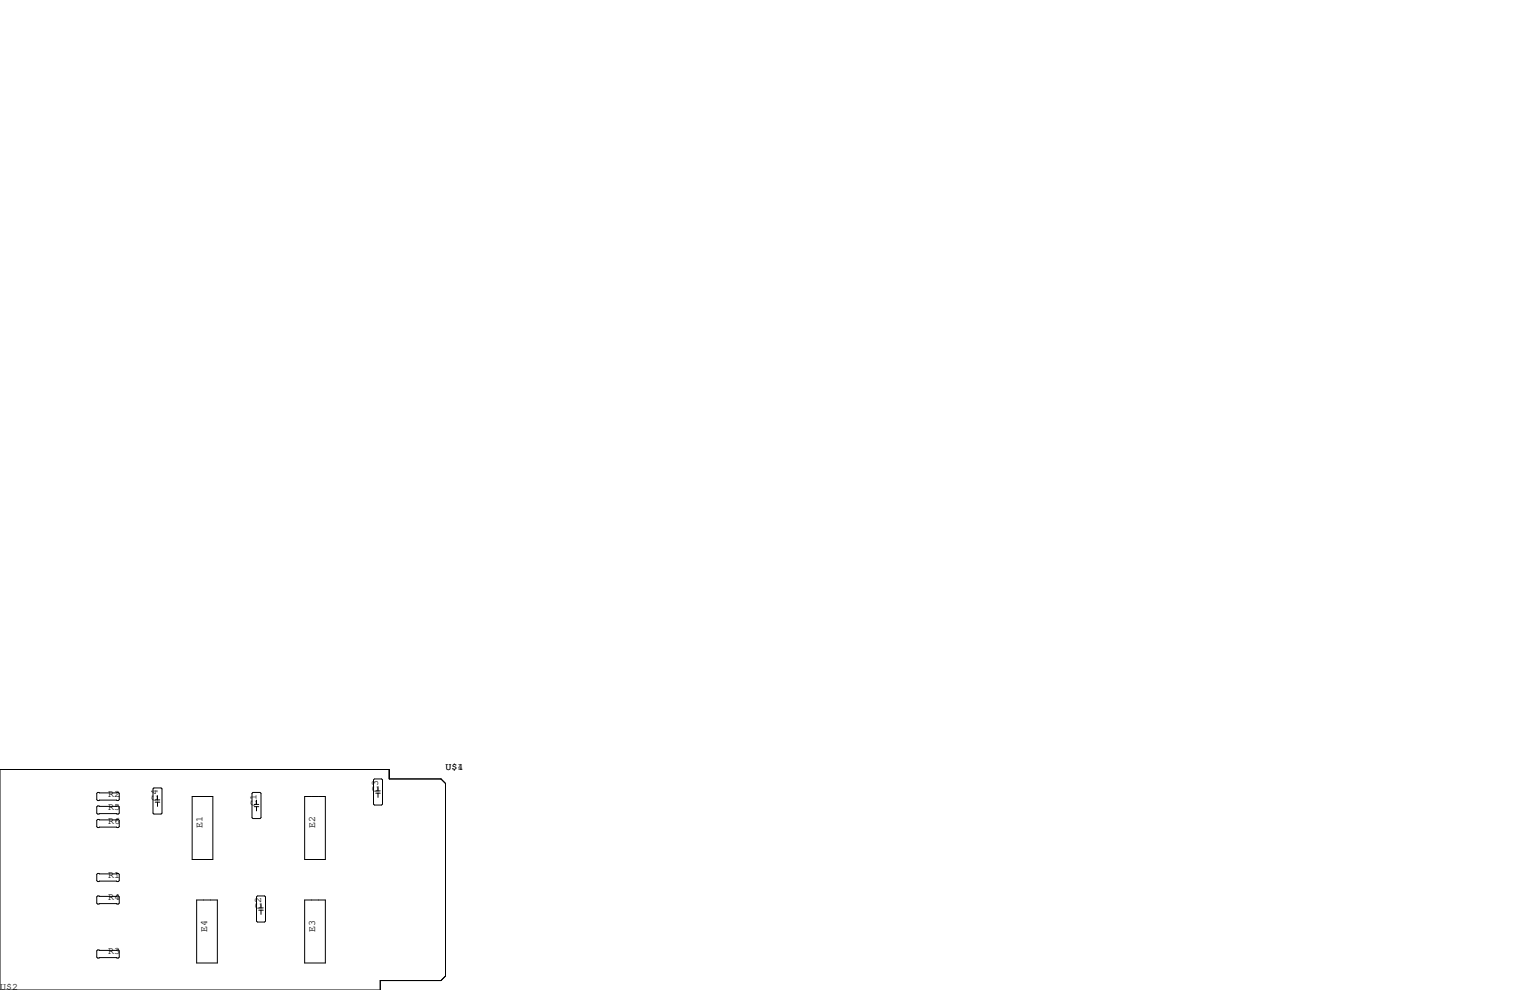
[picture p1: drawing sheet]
<svg xmlns="http://www.w3.org/2000/svg" width="432mm" height="279mm" viewBox="0 0 432 279" stroke-linecap="round" stroke-linejoin="round" font-family="sans-serif">
<g fill="none" stroke="#000" stroke-width=".28">
<path d="M0 217.2h109.9v2.6h14.6l1.2 1.3v54.4l-1.2 1.2h-17.2v2.7h-107.3zM105.7 219.8h2l.3 .3v6.8l-.3 .3h-2l-.3-.3v-6.8zM27.6 223.6h5.8l.3 .3v1.8l-.3 .2h-5.8l-.3-.2v-1.8zM27.6 227.5h5.8l.3 .2v1.8l-.3 .2h-5.8l-.3-.2v-1.8zM27.6 231.3h5.8l.3 .2v1.8l-.3 .3h-5.8l-.3-.3v-1.8zM43.4 222.4h2.1l.2 .2v6.9l-.2 .2h-2.1l-.2-.2v-6.9zM43.8 225.8h1.3M43.8 226.4h1.3M44.5 224.5v1.3M44.5 226.4v1.2M54.2 224.8h5.9v17.8h-5.9zM71.4 223.6h2l.3 .3v6.9l-.3 .2h-2l-.3-.2v-6.9z"/>
<path d="M71.8 227h1.2M71.8 227.7h1.2M72.4 225.8v1.2M72.4 227.7v1.2M86 224.8h5.8v17.8h-5.8zM106 223.2h1.3M106 223.9h1.3M106.7 222v1.2M106.7 223.9v1.1M27.6 252.9h5.8l.3 .2v1.8l-.3 .2h-5.8l-.3-.2v-1.8zM27.6 246.5h5.8l.3 .3v1.7l-.3 .3h-5.8l-.3-.3v-1.7zM55.5 254h5.8v17.8h-5.8z"/>
<path d="M72.4 253.1l.2-.2h2.1l.2 .2v6.9l-.2 .2h-2.1l-.2-.2zM73 256.2h1.3M73 256.9h1.3M73.7 255v1.2M73.7 256.9v1.2M86 254h5.8v17.8h-5.8zM27.6 268.1h5.8l.3 .3v1.7l-.3 .3h-5.8l-.3-.3v-1.7z"/>
</g>
<g font-size="2.8">
<text x="125.7" y="217.2">U$1</text>
<text x="129.1" y="217.2">4</text>
<text x="30.5" y="224.8">R2</text>
<text x="44.4" y="226.1" transform="rotate(-90 44.4 226.1)">C4</text>
<text x="72.4" y="227.3" transform="rotate(-90 72.4 227.3)">C1</text>
<text x="106.7" y="223.5" transform="rotate(-90 106.7 223.5)">C3</text>
<text x="30.5" y="228.6">R5</text>
<text x="30.5" y="232.4">R6</text>
<text x="57.1" y="233.7" transform="rotate(-90 57.1 233.7)">E1</text>
<text x="88.9" y="233.7" transform="rotate(-90 88.9 233.7)">E2</text>
<text x="30.5" y="247.6">R1</text>
<text x="30.5" y="254">R4</text>
<text x="73.7" y="256.5" transform="rotate(-90 73.7 256.5)">C2</text>
<text x="58.4" y="262.9" transform="rotate(-90 58.4 262.9)">E4</text>
<text x="88.9" y="262.9" transform="rotate(-90 88.9 262.9)">E3</text>
<text x="30.5" y="269.2">R3</text>
<text x="0" y="279.4">U$2</text>
</g>
</svg>
